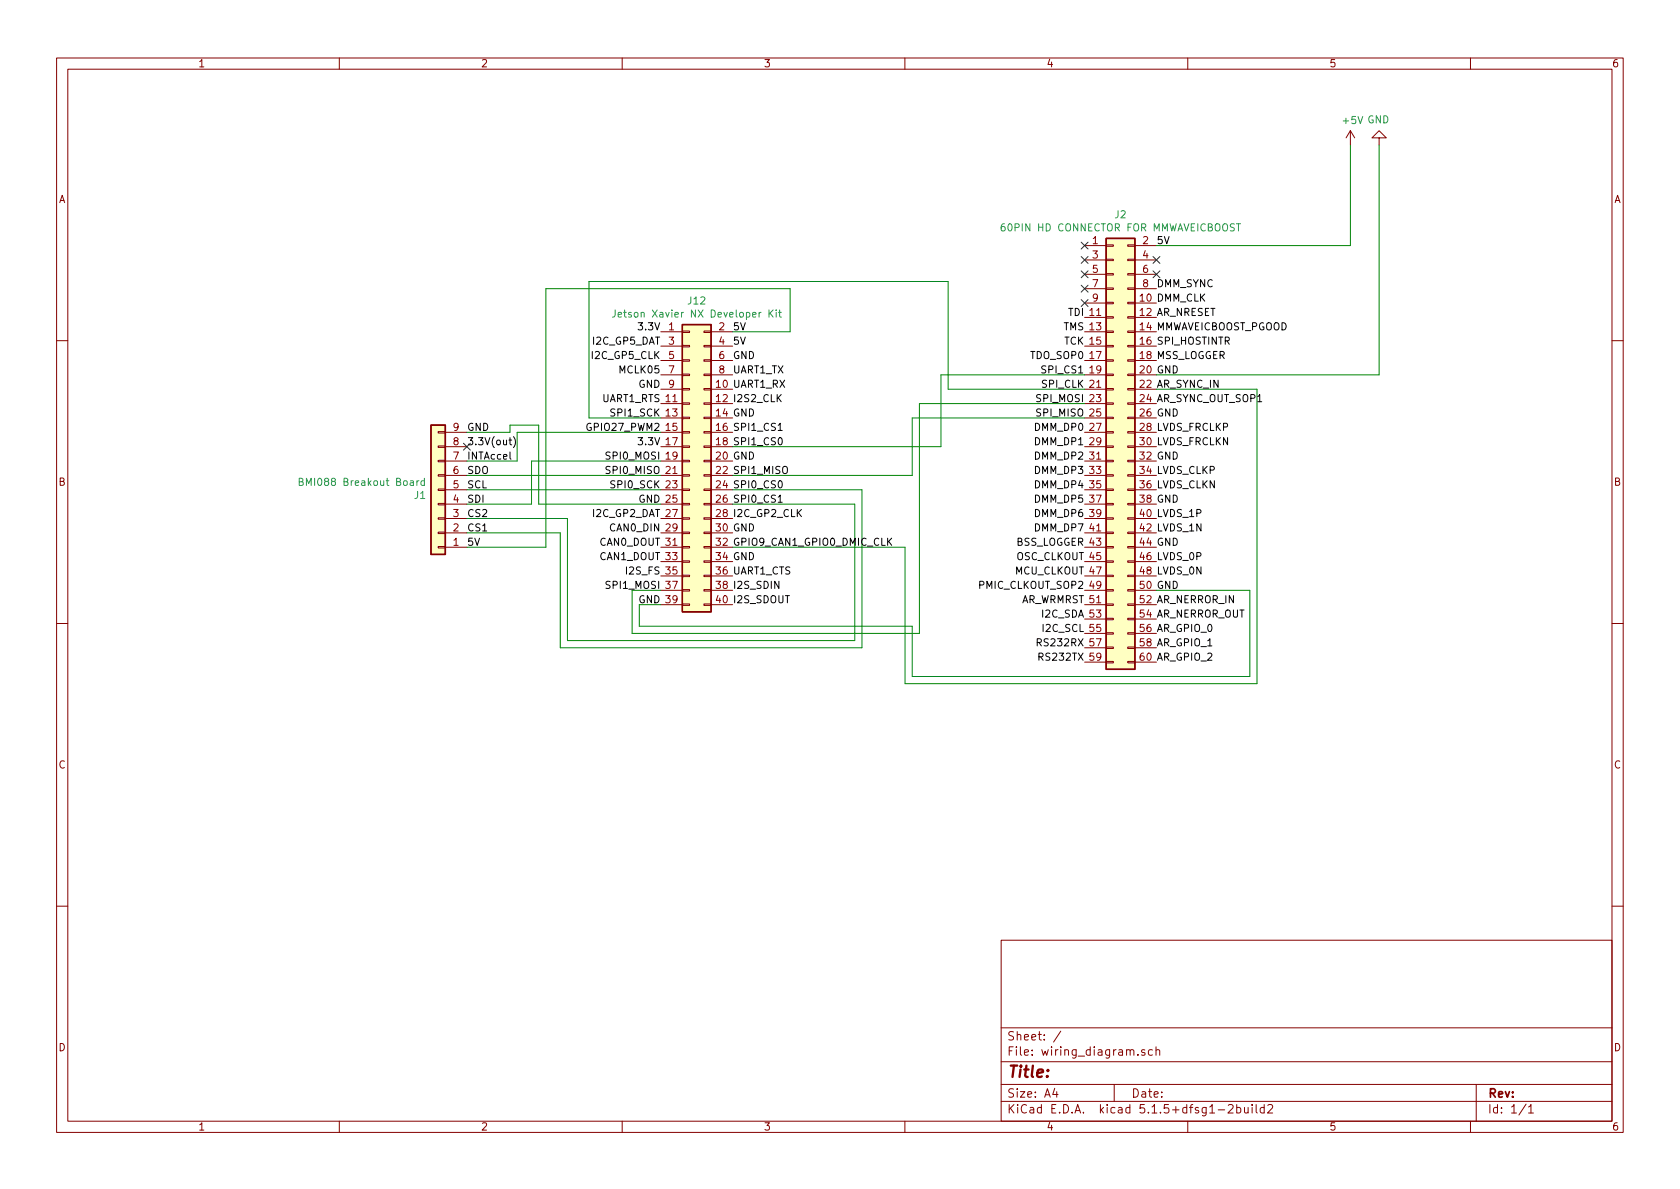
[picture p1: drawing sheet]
EESchema Schematic File Version 4
EELAYER 30 0
EELAYER END
$Descr A4 11693 8268
encoding utf-8
Sheet 1 1
Title ""
Date ""
Rev ""
Comp ""
Comment1 ""
Comment2 ""
Comment3 ""
Comment4 ""
$EndDescr
$Comp
L Connector_Generic:Conn_02x20_Odd_Even J12
U 1 1
P 4800 3200
F 0 "J12" H 4850 4317 50  0000 C CNN
F 1 "Jetson Xavier NX Developer Kit" H 4850 4226 50  0000 C CNN
F 2 "" H 4800 3200 50  0001 C CNN
F 3 "~" H 4800 3200 50  0001 C CNN
	1    4800 3200
	1    0    0    -1  
$EndComp
$Comp
L Connector_Generic:Conn_01x09 J1
U 1 1
P 3050 3400
F 0 "J1" H 3130 3442 50  0000 L CNN
F 1 "BMI088 Breakout Board" H 3130 3351 50  0000 L CNN
F 2 "" H 3050 3400 50  0001 C CNN
F 3 "~" H 3050 3400 50  0001 C CNN
	1    3050 3400
	-1   0    0    1   
$EndComp
Text Label 5100 2300 0    50   ~ 0
5V
Text Label 5100 2400 0    50   ~ 0
5V
Text Label 5100 2500 0    50   ~ 0
GND
Text Label 5100 2600 0    50   ~ 0
UART1_TX
Text Label 5100 2700 0    50   ~ 0
UART1_RX
Text Label 5100 2800 0    50   ~ 0
I2S2_CLK
Text Label 5100 2900 0    50   ~ 0
GND
Text Label 5100 3000 0    50   ~ 0
SPI1_CS1
Text Label 5100 3100 0    50   ~ 0
SPI1_CS0
Text Label 5100 3200 0    50   ~ 0
GND
Text Label 5100 3300 0    50   ~ 0
SPI1_MISO
Text Label 5100 3400 0    50   ~ 0
SPI0_CS0
Text Label 5100 3500 0    50   ~ 0
SPI0_CS1
Text Label 5100 3600 0    50   ~ 0
I2C_GP2_CLK
Text Label 5100 3700 0    50   ~ 0
GND
Text Label 5100 3800 0    50   ~ 0
GPIO9_CAN1_GPIO0_DMIC_CLK
Text Label 5100 3900 0    50   ~ 0
GND
Text Label 5100 4000 0    50   ~ 0
UART1_CTS
Text Label 5100 4100 0    50   ~ 0
I2S_SDIN
Text Label 5100 4200 0    50   ~ 0
I2S_SDOUT
Text Label 4600 2300 2    50   ~ 0
3.3V
Text Label 4600 2400 2    50   ~ 0
I2C_GP5_DAT
Text Label 4600 2500 2    50   ~ 0
I2C_GP5_CLK
Text Label 4600 2600 2    50   ~ 0
MCLK05
Text Label 4600 2700 2    50   ~ 0
GND
Text Label 4600 2800 2    50   ~ 0
UART1_RTS
Text Label 4600 2900 2    50   ~ 0
SPI1_SCK
Text Label 4600 3000 2    50   ~ 0
GPIO27_PWM2
Text Label 4600 3100 2    50   ~ 0
3.3V
Text Label 4600 3200 2    50   ~ 0
SPI0_MOSI
Text Label 4600 3300 2    50   ~ 0
SPI0_MISO
Text Label 4600 3400 2    50   ~ 0
SPI0_SCK
Text Label 4600 3500 2    50   ~ 0
GND
Text Label 4600 3600 2    50   ~ 0
I2C_GP2_DAT
Text Label 4600 3700 2    50   ~ 0
CAN0_DIN
Text Label 4600 3800 2    50   ~ 0
CAN0_DOUT
Text Label 4600 3900 2    50   ~ 0
CAN1_DOUT
Text Label 4600 4000 2    50   ~ 0
I2S_FS
Text Label 4600 4100 2    50   ~ 0
SPI1_MOSI
Text Label 4600 4200 2    50   ~ 0
GND
Text Label 3250 3800 0    50   ~ 0
5V
Text Label 3250 3700 0    50   ~ 0
CS1
Text Label 3250 3600 0    50   ~ 0
CS2
Text Label 3250 3500 0    50   ~ 0
SDI
Text Label 3250 3400 0    50   ~ 0
SCL
Text Label 3250 3300 0    50   ~ 0
SDO
Text Label 3250 3200 0    50   ~ 0
INTAccel
Text Label 3250 3100 0    50   ~ 0
3.3V(out)
Text Label 3250 3000 0    50   ~ 0
GND
NoConn ~ 3250 3100
$Comp
L Connector_Generic:Conn_02x30_Odd_Even J2
U 1 1
P 7750 3100
F 0 "J2" H 7800 4717 50  0000 C CNN
F 1 "60PIN HD CONNECTOR FOR MMWAVEICBOOST" H 7800 4626 50  0000 C CNN
F 2 "" H 7750 3100 50  0001 C CNN
F 3 "~" H 7750 3100 50  0001 C CNN
	1    7750 3100
	1    0    0    -1  
$EndComp
NoConn ~ 7550 1700
NoConn ~ 7550 1800
NoConn ~ 7550 1900
NoConn ~ 7550 2000
NoConn ~ 7550 2100
NoConn ~ 8050 1800
NoConn ~ 8050 1900
Text Label 8050 1700 0    50   ~ 0
5V
Text Label 8050 2200 0    50   ~ 0
AR_NRESET
Text Label 8050 2000 0    50   ~ 0
DMM_SYNC
Text Label 8050 2100 0    50   ~ 0
DMM_CLK
Text Label 8050 2300 0    50   ~ 0
MMWAVEICBOOST_PGOOD
Text Label 8050 2400 0    50   ~ 0
SPI_HOSTINTR
Text Label 8050 2500 0    50   ~ 0
MSS_LOGGER
Text Label 8050 2600 0    50   ~ 0
GND
Text Label 8050 2700 0    50   ~ 0
AR_SYNC_IN
Text Label 8050 2800 0    50   ~ 0
AR_SYNC_OUT_SOP1
Text Label 8050 2900 0    50   ~ 0
GND
Text Label 8050 3000 0    50   ~ 0
LVDS_FRCLKP
Text Label 8050 3100 0    50   ~ 0
LVDS_FRCLKN
Text Label 8050 3200 0    50   ~ 0
GND
Text Label 8050 3300 0    50   ~ 0
LVDS_CLKP
Text Label 8050 3400 0    50   ~ 0
LVDS_CLKN
Text Label 8050 3500 0    50   ~ 0
GND
Text Label 8050 3600 0    50   ~ 0
LVDS_1P
Text Label 8050 3700 0    50   ~ 0
LVDS_1N
Text Label 8050 3800 0    50   ~ 0
GND
Text Label 8050 3900 0    50   ~ 0
LVDS_0P
Text Label 8050 4000 0    50   ~ 0
LVDS_0N
Text Label 8050 4100 0    50   ~ 0
GND
Text Label 8050 4200 0    50   ~ 0
AR_NERROR_IN
Text Label 8050 4300 0    50   ~ 0
AR_NERROR_OUT
Text Label 8050 4400 0    50   ~ 0
AR_GPIO_0
Text Label 8050 4500 0    50   ~ 0
AR_GPIO_1
Text Label 8050 4600 0    50   ~ 0
AR_GPIO_2
Text Label 7550 2200 2    50   ~ 0
TDI
Text Label 7550 2300 2    50   ~ 0
TMS
Text Label 7550 2400 2    50   ~ 0
TCK
Text Label 7550 2500 2    50   ~ 0
TDO_SOP0
Text Label 7550 2600 2    50   ~ 0
SPI_CS1
Text Label 7550 2700 2    50   ~ 0
SPI_CLK
Text Label 7550 2800 2    50   ~ 0
SPI_MOSI
Text Label 7550 2900 2    50   ~ 0
SPI_MISO
Text Label 7550 3000 2    50   ~ 0
DMM_DP0
Text Label 7550 3100 2    50   ~ 0
DMM_DP1
Text Label 7550 3200 2    50   ~ 0
DMM_DP2
Text Label 7550 3300 2    50   ~ 0
DMM_DP3
Text Label 7550 3400 2    50   ~ 0
DMM_DP4
Text Label 7550 3500 2    50   ~ 0
DMM_DP5
Text Label 7550 3600 2    50   ~ 0
DMM_DP6
Text Label 7550 3700 2    50   ~ 0
DMM_DP7
Text Label 7550 3800 2    50   ~ 0
BSS_LOGGER
Text Label 7550 3900 2    50   ~ 0
OSC_CLKOUT
Text Label 7550 4000 2    50   ~ 0
MCU_CLKOUT
Text Label 7550 4100 2    50   ~ 0
PMIC_CLKOUT_SOP2
Text Label 7550 4200 2    50   ~ 0
AR_WRMRST
Text Label 7550 4300 2    50   ~ 0
I2C_SDA
Text Label 7550 4400 2    50   ~ 0
I2C_SCL
Text Label 7550 4500 2    50   ~ 0
RS232RX
Text Label 7550 4600 2    50   ~ 0
RS232TX
Wire Wire Line
	3250 3300 4600 3300
Wire Wire Line
	3250 3400 4600 3400
Wire Wire Line
	3250 3200 3600 3200
Wire Wire Line
	3600 3200 3600 3000
Wire Wire Line
	3600 3000 4600 3000
Wire Wire Line
	3250 3800 3800 3800
Wire Wire Line
	3800 3800 3800 2000
Wire Wire Line
	3800 2000 5500 2000
Wire Wire Line
	5500 2000 5500 2300
Wire Wire Line
	5500 2300 5100 2300
Wire Wire Line
	3250 3700 3900 3700
Wire Wire Line
	3900 3700 3900 4500
Wire Wire Line
	3900 4500 6000 4500
Wire Wire Line
	6000 4500 6000 3400
Wire Wire Line
	6000 3400 5100 3400
Wire Wire Line
	3250 3600 3950 3600
Wire Wire Line
	3950 3600 3950 4450
Wire Wire Line
	3950 4450 5950 4450
Wire Wire Line
	5950 4450 5950 3500
Wire Wire Line
	5950 3500 5100 3500
Wire Wire Line
	3700 3200 4600 3200
Wire Wire Line
	3250 3500 3700 3500
Wire Wire Line
	3700 3500 3700 3200
Wire Wire Line
	3250 3000 3550 3000
Wire Wire Line
	3550 3000 3550 2950
Wire Wire Line
	3550 2950 3750 2950
Wire Wire Line
	3750 2950 3750 3500
Wire Wire Line
	3750 3500 4600 3500
$Comp
L power:+5V #PWR?
U 1 1
P 9400 1000
F 0 "#PWR?" H 9400 850 50  0001 C CNN
F 1 "+5V" H 9415 1173 50  0000 C CNN
F 2 "" H 9400 1000 50  0001 C CNN
F 3 "" H 9400 1000 50  0001 C CNN
	1    9400 1000
	1    0    0    -1  
$EndComp
$Comp
L power:GND #PWR?
U 1 1
P 9600 1000
F 0 "#PWR?" H 9600 750 50  0001 C CNN
F 1 "GND" H 9605 827 50  0000 C CNN
F 2 "" H 9600 1000 50  0001 C CNN
F 3 "" H 9600 1000 50  0001 C CNN
	1    9600 1000
	-1   0    0    1   
$EndComp
Wire Wire Line
	8050 1700 9400 1700
Wire Wire Line
	9400 1700 9400 1000
Wire Wire Line
	8050 2600 9600 2600
Wire Wire Line
	9600 2600 9600 1000
Wire Wire Line
	5100 3300 6350 3300
Wire Wire Line
	6350 3300 6350 2900
Wire Wire Line
	6350 2900 7550 2900
Wire Wire Line
	4600 4100 4400 4100
Wire Wire Line
	4400 4100 4400 4400
Wire Wire Line
	4400 4400 6400 4400
Wire Wire Line
	6400 4400 6400 2800
Wire Wire Line
	6400 2800 7550 2800
Wire Wire Line
	5100 3100 6550 3100
Wire Wire Line
	6550 3100 6550 2600
Wire Wire Line
	6550 2600 7550 2600
Wire Wire Line
	4600 2900 4100 2900
Wire Wire Line
	4100 2900 4100 1950
Wire Wire Line
	4100 1950 6600 1950
Wire Wire Line
	6600 1950 6600 2700
Wire Wire Line
	6600 2700 7550 2700
Wire Wire Line
	4600 4200 4450 4200
Wire Wire Line
	4450 4200 4450 4350
Wire Wire Line
	4450 4350 6350 4350
Wire Wire Line
	6350 4350 6350 4700
Wire Wire Line
	6350 4700 8700 4700
Wire Wire Line
	8700 4700 8700 4100
Wire Wire Line
	8700 4100 8050 4100
Wire Wire Line
	6300 4750 8750 4750
Wire Wire Line
	8750 4750 8750 2700
Wire Wire Line
	8750 2700 8050 2700
Wire Wire Line
	6300 4750 6300 3800
Wire Wire Line
	6300 3800 5100 3800
$EndSCHEMATC
